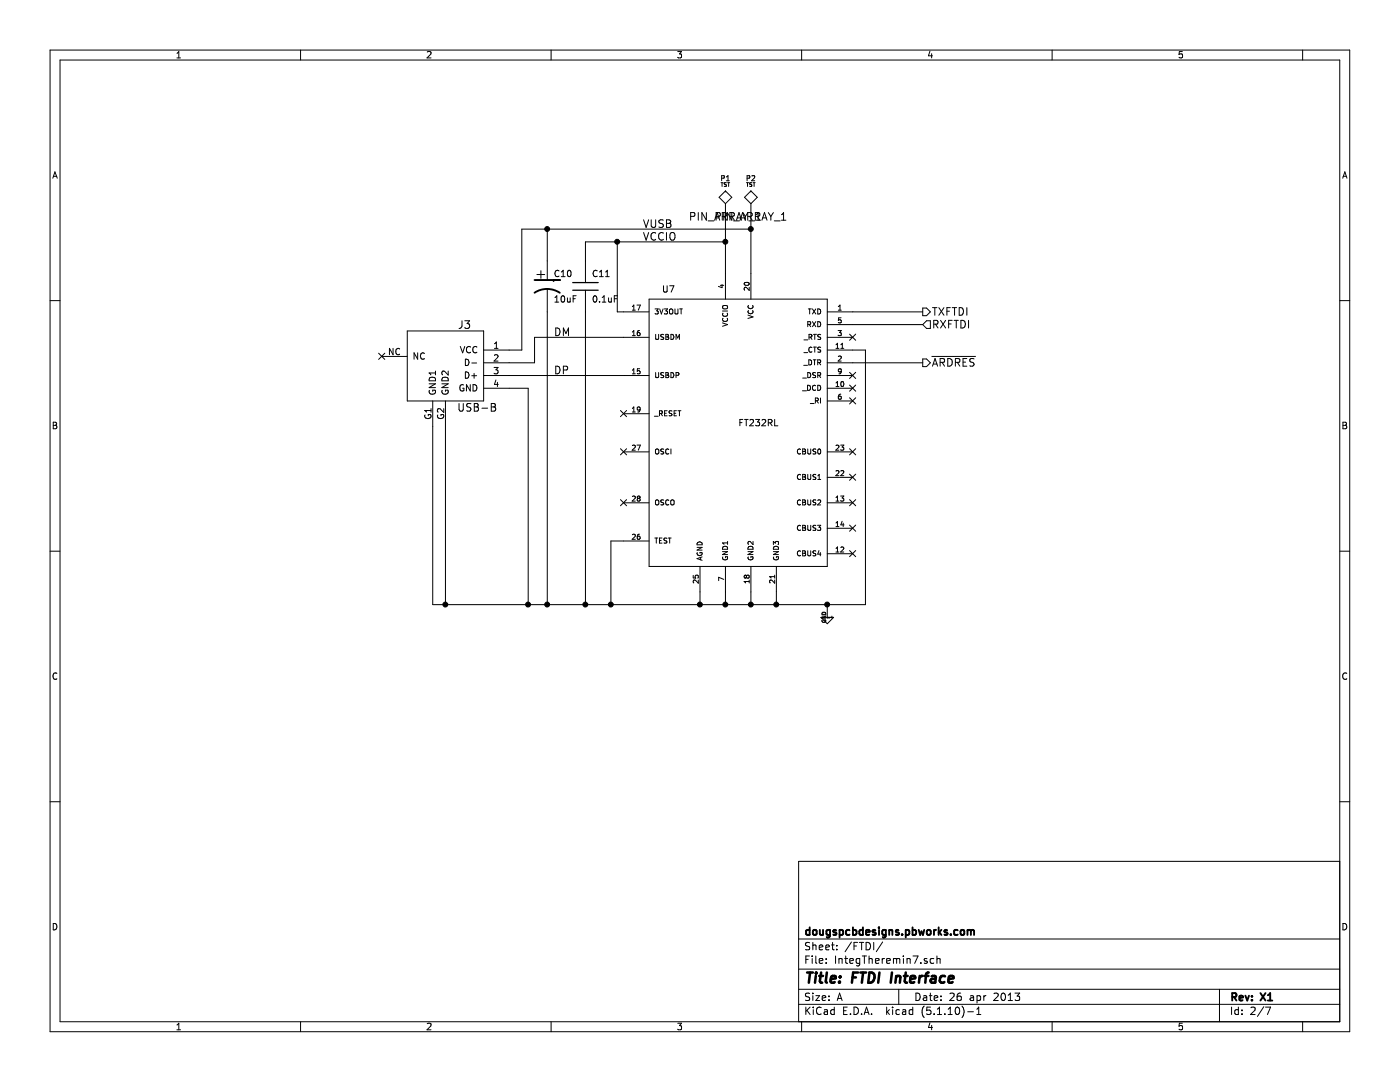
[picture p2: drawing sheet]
EESchema Schematic File Version 2  date 26/04/2013 12:58:44
LIBS:DougsSch
LIBS:power
LIBS:device
LIBS:IntegTheremin-cache
EELAYER 27 0
EELAYER END
$Descr A 11000 8500
encoding utf-8
Sheet 2 7
Title "FTDI Interface"
Date "26 apr 2013"
Rev "X1"
Comp "dougspcbdesigns.pbworks.com"
Comment1 ""
Comment2 ""
Comment3 ""
Comment4 ""
$EndDescr
Text HLabel 7250 2850 2    60   Output ~ 0
~ARDRES
Text HLabel 7250 2550 2    60   Input ~ 0
RXFTDI
Text HLabel 7250 2450 2    60   Output ~ 0
TXFTDI
Wire Wire Line
	4900 2950 4000 2950
Connection ~ 4300 1800
Wire Wire Line
	4100 1800 5900 1800
Wire Wire Line
	4100 1800 4100 2750
Wire Wire Line
	4100 2750 4000 2750
Wire Wire Line
	7250 2550 6700 2550
Connection ~ 6500 4750
Wire Wire Line
	6500 4850 6500 4750
Wire Wire Line
	6800 4750 3400 4750
Wire Wire Line
	6800 4750 6800 2750
Wire Wire Line
	6800 2750 6700 2750
Wire Wire Line
	4300 2050 4300 1800
Wire Wire Line
	5900 1700 5900 2150
Wire Wire Line
	4900 4250 4800 4250
Wire Wire Line
	4600 4750 4600 2450
Connection ~ 4600 4750
Connection ~ 5900 4750
Wire Wire Line
	5900 4750 5900 4650
Connection ~ 5500 4750
Wire Wire Line
	5500 4750 5500 4650
Connection ~ 6100 4750
Wire Wire Line
	3400 4750 3400 3350
Wire Wire Line
	4900 2650 4200 2650
Wire Wire Line
	3500 3350 3500 4750
Connection ~ 3500 4750
Wire Wire Line
	5700 4750 5700 4650
Connection ~ 5700 4750
Wire Wire Line
	4000 3050 4150 3050
Wire Wire Line
	4150 3050 4150 4750
Connection ~ 4150 4750
Wire Wire Line
	4900 2450 4850 2450
Wire Wire Line
	4850 2450 4850 1900
Wire Wire Line
	4600 2050 4600 1900
Wire Wire Line
	4300 4750 4300 2450
Connection ~ 4300 4750
Wire Wire Line
	4800 4250 4800 4750
Connection ~ 4800 4750
Wire Wire Line
	5700 1700 5700 2150
Wire Wire Line
	4600 1900 5700 1900
Connection ~ 4850 1900
Wire Wire Line
	6100 4750 6100 4650
Wire Wire Line
	6700 2450 7250 2450
Wire Wire Line
	6700 2850 7250 2850
Wire Wire Line
	4200 2650 4200 2850
Wire Wire Line
	4200 2850 4000 2850
Text Label 4350 2950 0    60   ~ 0
DP
Text Label 4350 2650 0    60   ~ 0
DM
NoConn ~ 3000 2800
NoConn ~ 4900 3250
NoConn ~ 4900 3550
NoConn ~ 4900 3950
NoConn ~ 6700 3750
NoConn ~ 6700 3950
NoConn ~ 6700 4150
NoConn ~ 6700 4350
NoConn ~ 6700 3550
NoConn ~ 6700 3150
NoConn ~ 6700 3050
NoConn ~ 6700 2950
NoConn ~ 6700 2650
Text Label 5050 1800 0    60   ~ 0
VUSB
Text Label 5050 1900 0    60   ~ 0
VCCIO
$Comp
L CP1 C10
U 1 1
P 4300 2250
F 0 "C10" H 4350 2350 50  0000 L CNN
F 1 "10uF" H 4350 2150 50  0000 L CNN
F 2 "SM1206" H 4300 2250 60  0001 C CNN
F 3 "" H 4300 2250 60  0001 C CNN
	1    4300 2250
	1    0    0    -1  
$EndComp
$Comp
L C C11
U 1 1
P 4600 2250
F 0 "C11" H 4650 2350 50  0000 L CNN
F 1 "0.1uF" H 4650 2150 50  0000 L CNN
F 2 "SM0805" H 4600 2250 60  0001 C CNN
F 3 "" H 4600 2250 60  0001 C CNN
F 4 "Vishay" H 4600 2250 60  0001 C CNN "Field4"
F 5 "1C10Z5U104M050B" H 4600 2250 60  0001 C CNN "Field5"
F 6 "Mouser" H 4600 2250 60  0001 C CNN "Field6"
F 7 "75-1C10Z5U104M050B" H 4600 2250 60  0001 C CNN "Field7"
	1    4600 2250
	1    0    0    -1  
$EndComp
$Comp
L GND #PWR01
U 1 1
P 6500 4850
F 0 "#PWR01" H 6500 4850 30  0001 C CNN
F 1 "GND" H 6500 4780 30  0001 C CNN
F 2 "" H 6500 4850 60  0001 C CNN
F 3 "" H 6500 4850 60  0001 C CNN
	1    6500 4850
	1    0    0    -1  
$EndComp
$Comp
L USB-B J3
U 1 1
P 3550 3300
F 0 "J3" H 3650 4050 60  0000 C CNN
F 1 "USB-B" H 3750 3400 60  0000 C CNN
F 2 "USB-B-MINI" H 3550 3300 60  0001 C CNN
F 3 "" H 3550 3300 60  0001 C CNN
	1    3550 3300
	1    0    0    -1  
$EndComp
$Comp
L FT232RL U7
U 1 1
P 5800 3350
F 0 "U7" H 5200 4400 50  0000 L BNN
F 1 "FT232RL" H 5800 3350 50  0000 L BNN
F 2 "ftdichip-1-SSOP28DB" H 5800 3500 50  0001 C CNN
F 3 "" H 5800 3350 60  0001 C CNN
F 4 "Vendor" H 5800 3350 60  0001 C CNN "Vendor"
F 5 "VendorPN" H 5800 3350 60  0001 C CNN "VendorPN"
	1    5800 3350
	1    0    0    -1  
$EndComp
$Comp
L TST P2
U 1 1
P 5900 1700
F 0 "P2" H 5900 2000 40  0000 C CNN
F 1 "TST" H 5900 1950 30  0000 C CNN
F 2 "PIN_ARRAY_1" H 5900 1700 60  0000 C CNN
F 3 "~" H 5900 1700 60  0000 C CNN
	1    5900 1700
	1    0    0    -1  
$EndComp
$Comp
L TST P1
U 1 1
P 5700 1700
F 0 "P1" H 5700 2000 40  0000 C CNN
F 1 "TST" H 5700 1950 30  0000 C CNN
F 2 "PIN_ARRAY_1" H 5700 1700 60  0000 C CNN
F 3 "~" H 5700 1700 60  0000 C CNN
	1    5700 1700
	1    0    0    -1  
$EndComp
Connection ~ 5700 1900
Connection ~ 5900 1800
$EndSCHEMATC
